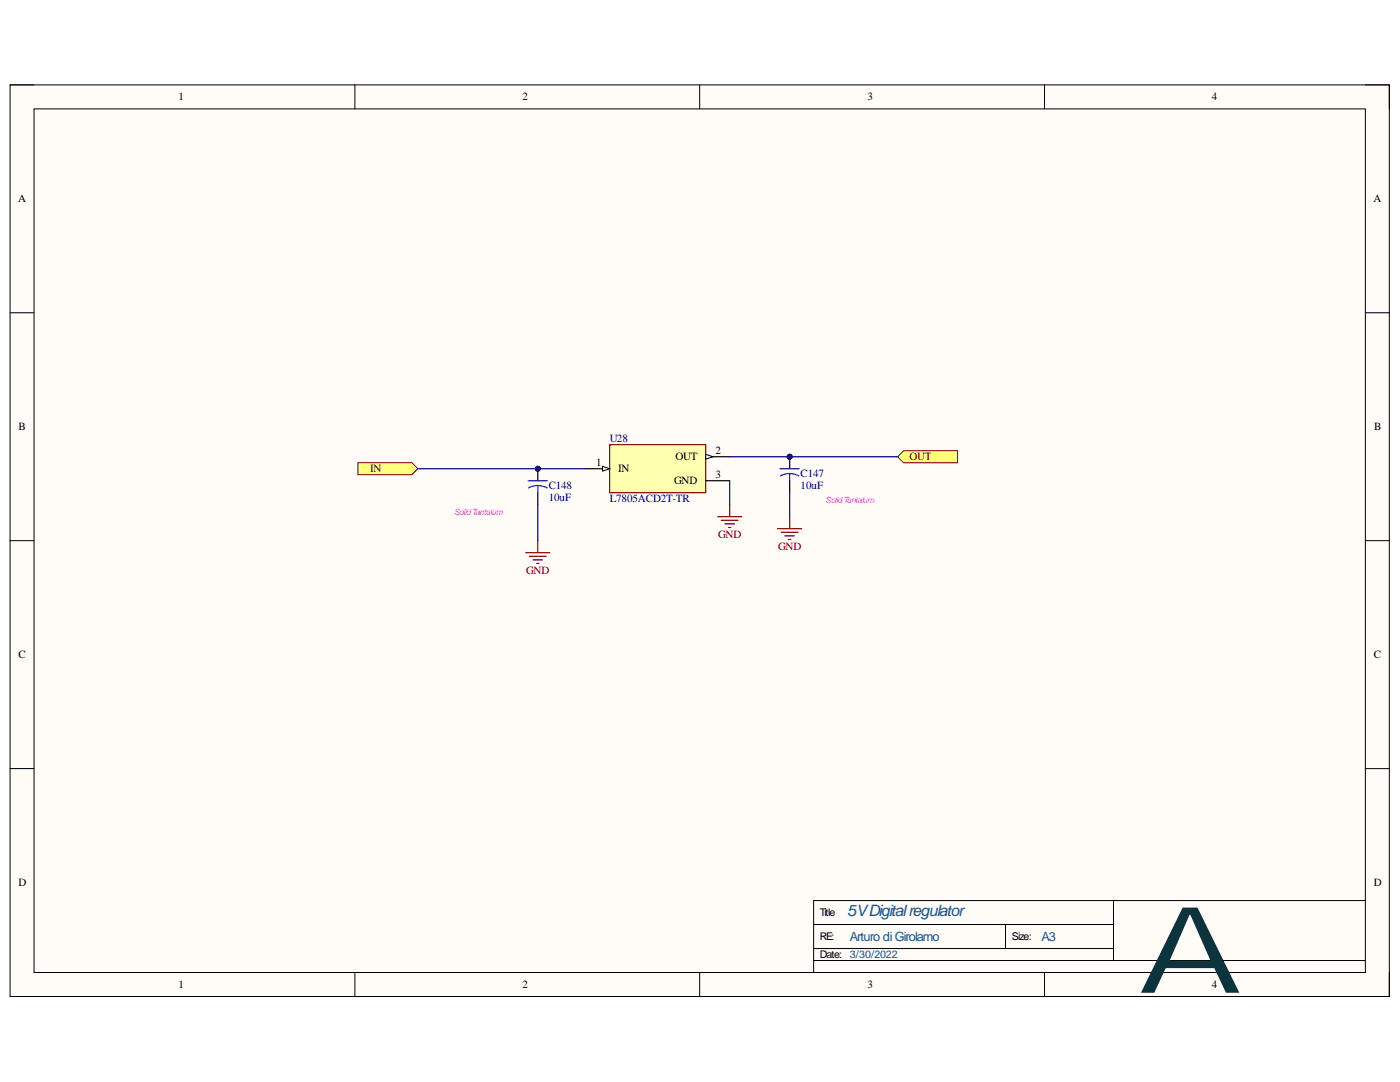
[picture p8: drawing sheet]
<svg xmlns="http://www.w3.org/2000/svg" width="279mm" height="216mm" viewBox="0 0 279 216" stroke-linecap="round" stroke-linejoin="round" font-family="sans-serif">
<path d="M2 16.9h275.3v181.9h-275.3z" fill-rule="evenodd" fill="#fffcf8"/>
<path d="M2 16.9h275.3v181.9h-275.3z" fill="none" stroke="#000" stroke-width=".2"/>
<path d="M6.8 21.7h265.7v172.3h-265.7z" fill-rule="evenodd" fill="#fffcf8"/>
<g fill="none" stroke="#000" stroke-width=".2">
<path d="M2 16.9h4.8M70.8 16.9v4.8M139.6 16.9v4.8M208.5 16.9v4.8M272.5 16.9h4.8v4.8M6.8 21.7h265.7v172.3h-265.7zM2 62.4h4.8M272.5 62.4h4.8M2 107.9h4.8M272.5 107.9h4.8M2 153.4h4.8M272.5 153.4h4.8"/>
<path d="M222.2 179.7v12M272.5 179.7h-110.1v14.3M70.8 194v4.8M139.6 194v4.8M162.4 184.5h59.8M162.4 191.7h110.1M162.4 189.3h59.8M200.7 184.5v4.8M208.5 194v4.8M277.3 194v4.8"/>
</g>
<path d="M121.7 88.7h19.1v9.6h-19.1z" fill-rule="evenodd" fill="#ffffb0"/>
<path d="M121.7 88.7h19.1v9.6h-19.1z" fill="none" stroke="#800000" stroke-width=".24"/>
<path d="M116.9 93.5h4.8" fill="none" stroke="#000" stroke-width=".24"/>
<path d="M120.3 93l1.4 .5-1.4 .5z" fill="#f8fcff"/>
<path d="M120.3 93l1.4 .5-1.4 .5z" fill="none" stroke="#000" stroke-width=".2"/>
<path d="M140.8 91.1h4.8" fill="none" stroke="#000" stroke-width=".24"/>
<path d="M140.8 90.7l1.5 .4-1.5 .5z" fill="#f8fcff"/>
<path d="M140.8 90.7l1.5 .4-1.5 .5z" fill="none" stroke="#000" stroke-width=".2"/>
<path d="M140.8 95.9h4.8" fill="none" stroke="#000" stroke-width=".24"/>
<circle cx="107.3" cy="93.5" r=".48" fill="#000080"/>
<circle cx="107.3" cy="93.5" r=".48" fill="none" stroke="#000080" stroke-width=".2"/>
<path d="M107.3 93.5v2.4" fill="none" stroke="#000" stroke-width=".24"/>
<circle cx="107.3" cy="93.5" r=".48" fill="#000080"/>
<circle cx="107.3" cy="93.5" r=".48" fill="none" stroke="#000080" stroke-width=".2"/>
<path d="M107.3 98.3v2.4" fill="none" stroke="#000" stroke-width=".24"/>
<path d="M105.4 95.9h3.8M107.3 96.9l1.2 .2 .7 .3M107.3 96.9l-1.1 .2-.7 .3M107.3 96.9v1.4" fill="none" stroke="#00f" stroke-width=".24"/>
<circle cx="157.6" cy="91.1" r=".48" fill="#000080"/>
<circle cx="157.6" cy="91.1" r=".48" fill="none" stroke="#000080" stroke-width=".2"/>
<path d="M157.6 91.1v2.4" fill="none" stroke="#000" stroke-width=".24"/>
<circle cx="157.6" cy="91.1" r=".48" fill="#000080"/>
<circle cx="157.6" cy="91.1" r=".48" fill="none" stroke="#000080" stroke-width=".2"/>
<path d="M157.6 95.9v2.4" fill="none" stroke="#000" stroke-width=".24"/>
<path d="M155.7 93.5h3.8M157.6 94.5l1.1 .2 .7 .3M157.6 94.5l-1.2 .2-.7 .3M157.6 94.5v1.4" fill="none" stroke="#00f" stroke-width=".24"/>
<g fill="none" stroke="#800000" stroke-width=".24">
<path d="M104.9 110.3h4.8M105.6 111h3.4M106.4 111.7h1.9M107.1 112.4h.5M107.3 107.9v2.4M143.2 103.1h4.8M143.9 103.8h3.4M144.7 104.5h1.9M145.4 105.3h.5M145.6 100.7v2.4M155.2 105.5h4.8M155.9 106.2h3.4"/>
<path d="M156.6 106.9h1.9M157.3 107.6h.5M157.6 103.1v2.4"/>
</g>
<path d="M71.4 92.3h10.8l1.2 1.2-1.2 1.2h-10.8z" fill-rule="evenodd" fill="#ffff80"/>
<path d="M71.4 92.3h10.8l1.2 1.2-1.2 1.2h-10.8z" fill="none" stroke="#800000" stroke-width=".2"/>
<path d="M180.3 89.9h10.8v2.4h-10.8l-1.2-1.2z" fill-rule="evenodd" fill="#ffff80"/>
<path d="M180.3 89.9h10.8v2.4h-10.8l-1.2-1.2z" fill="none" stroke="#800000" stroke-width=".2"/>
<path d="M83.4 93.5h33.5M145.6 95.9v4.8" fill="none" stroke="#000080" stroke-width=".24"/>
<circle cx="107.3" cy="93.5" r=".48" fill="#000080"/>
<circle cx="107.3" cy="93.5" r=".48" fill="none" stroke="#000080" stroke-width=".2"/>
<path d="M145.6 91.1h33.5" fill="none" stroke="#000080" stroke-width=".24"/>
<circle cx="157.6" cy="91.1" r=".48" fill="#000080"/>
<circle cx="157.6" cy="91.1" r=".48" fill="none" stroke="#000080" stroke-width=".2"/>
<path d="M157.6 98.3v4.8M107.3 100.7v7.2" fill="none" stroke="#000080" stroke-width=".24"/>
<text font-size="23.9" fill="#0c343d" x="227.1" y="198.1">A</text>
<text font-size="3.1" fill="#0b5394" x="169.1" y="182.8">5VDigitalregulator</text>
<g font-size="2.5" fill="#0b5394">
<text x="169.6" y="187.8">Arturo di Girolamo</text>
<text x="207.8" y="187.8">A3</text>
</g>
<g font-size="2.2">
<text x="35.6" y="20">1</text>
<text x="104.3" y="20">2</text>
<text x="173.1" y="20">3</text>
<text x="241.9" y="20">4</text>
<text x="3.6" y="40.4">A</text>
<text x="274.1" y="40.4">A</text>
<text x="3.7" y="85.9">B</text>
<text x="274.3" y="85.9">B</text>
<text x="119" y="93">1</text>
<text x="123.4" y="94.3">IN</text>
<text x="134.8" y="91.8">OUT</text>
<text x="142.8" y="90.6">2</text>
<text x="142.8" y="95.4">3</text>
<text x="134.6" y="96.6">GND</text>
<text x="3.7" y="131.3">C</text>
<text x="274.2" y="131.3">C</text>
<text x="3.7" y="176.8">D</text>
<text x="274.2" y="176.8">D</text>
<text x="35.6" y="197.2">1</text>
<text x="104.3" y="197.2">2</text>
<text x="173.1" y="197.2">3</text>
<text x="241.9" y="197.2">4</text>
</g>
<g font-size="2.2" fill="#000080">
<text x="121.7" y="88.3">U28</text>
<text x="159.8" y="95.2">C147</text>
<text x="109.5" y="97.6">C148</text>
<text x="109.5" y="99.9">10uF</text>
<text x="121.7" y="100.2">L7805ACD2T-TR</text>
<text x="159.8" y="97.6">10uF</text>
</g>
<g font-size="2.2" fill="#800000">
<text x="73.9" y="94.3">IN</text>
<text x="181.5" y="91.8">OUT</text>
<text x="143.4" y="107.4">GND</text>
<text x="155.3" y="109.7">GND</text>
<text x="105" y="114.6">GND</text>
</g>
<g font-size="2.1">
<text x="163.6" y="182.8">Title</text>
<text x="163.6" y="191.2">Date:</text>
<text x="163.6" y="187.6">RE:</text>
<text x="201.9" y="187.6">Size:</text>
</g>
<text font-size="2.1" fill="#0b5394" x="169.6" y="191.2">3/30/2022</text>
<g font-size="1.7" fill="#f0f">
<text x="164.8" y="100.4">SolidTantalum</text>
<text x="90.6" y="102.7">SolidTantalum</text>
</g>
</svg>
